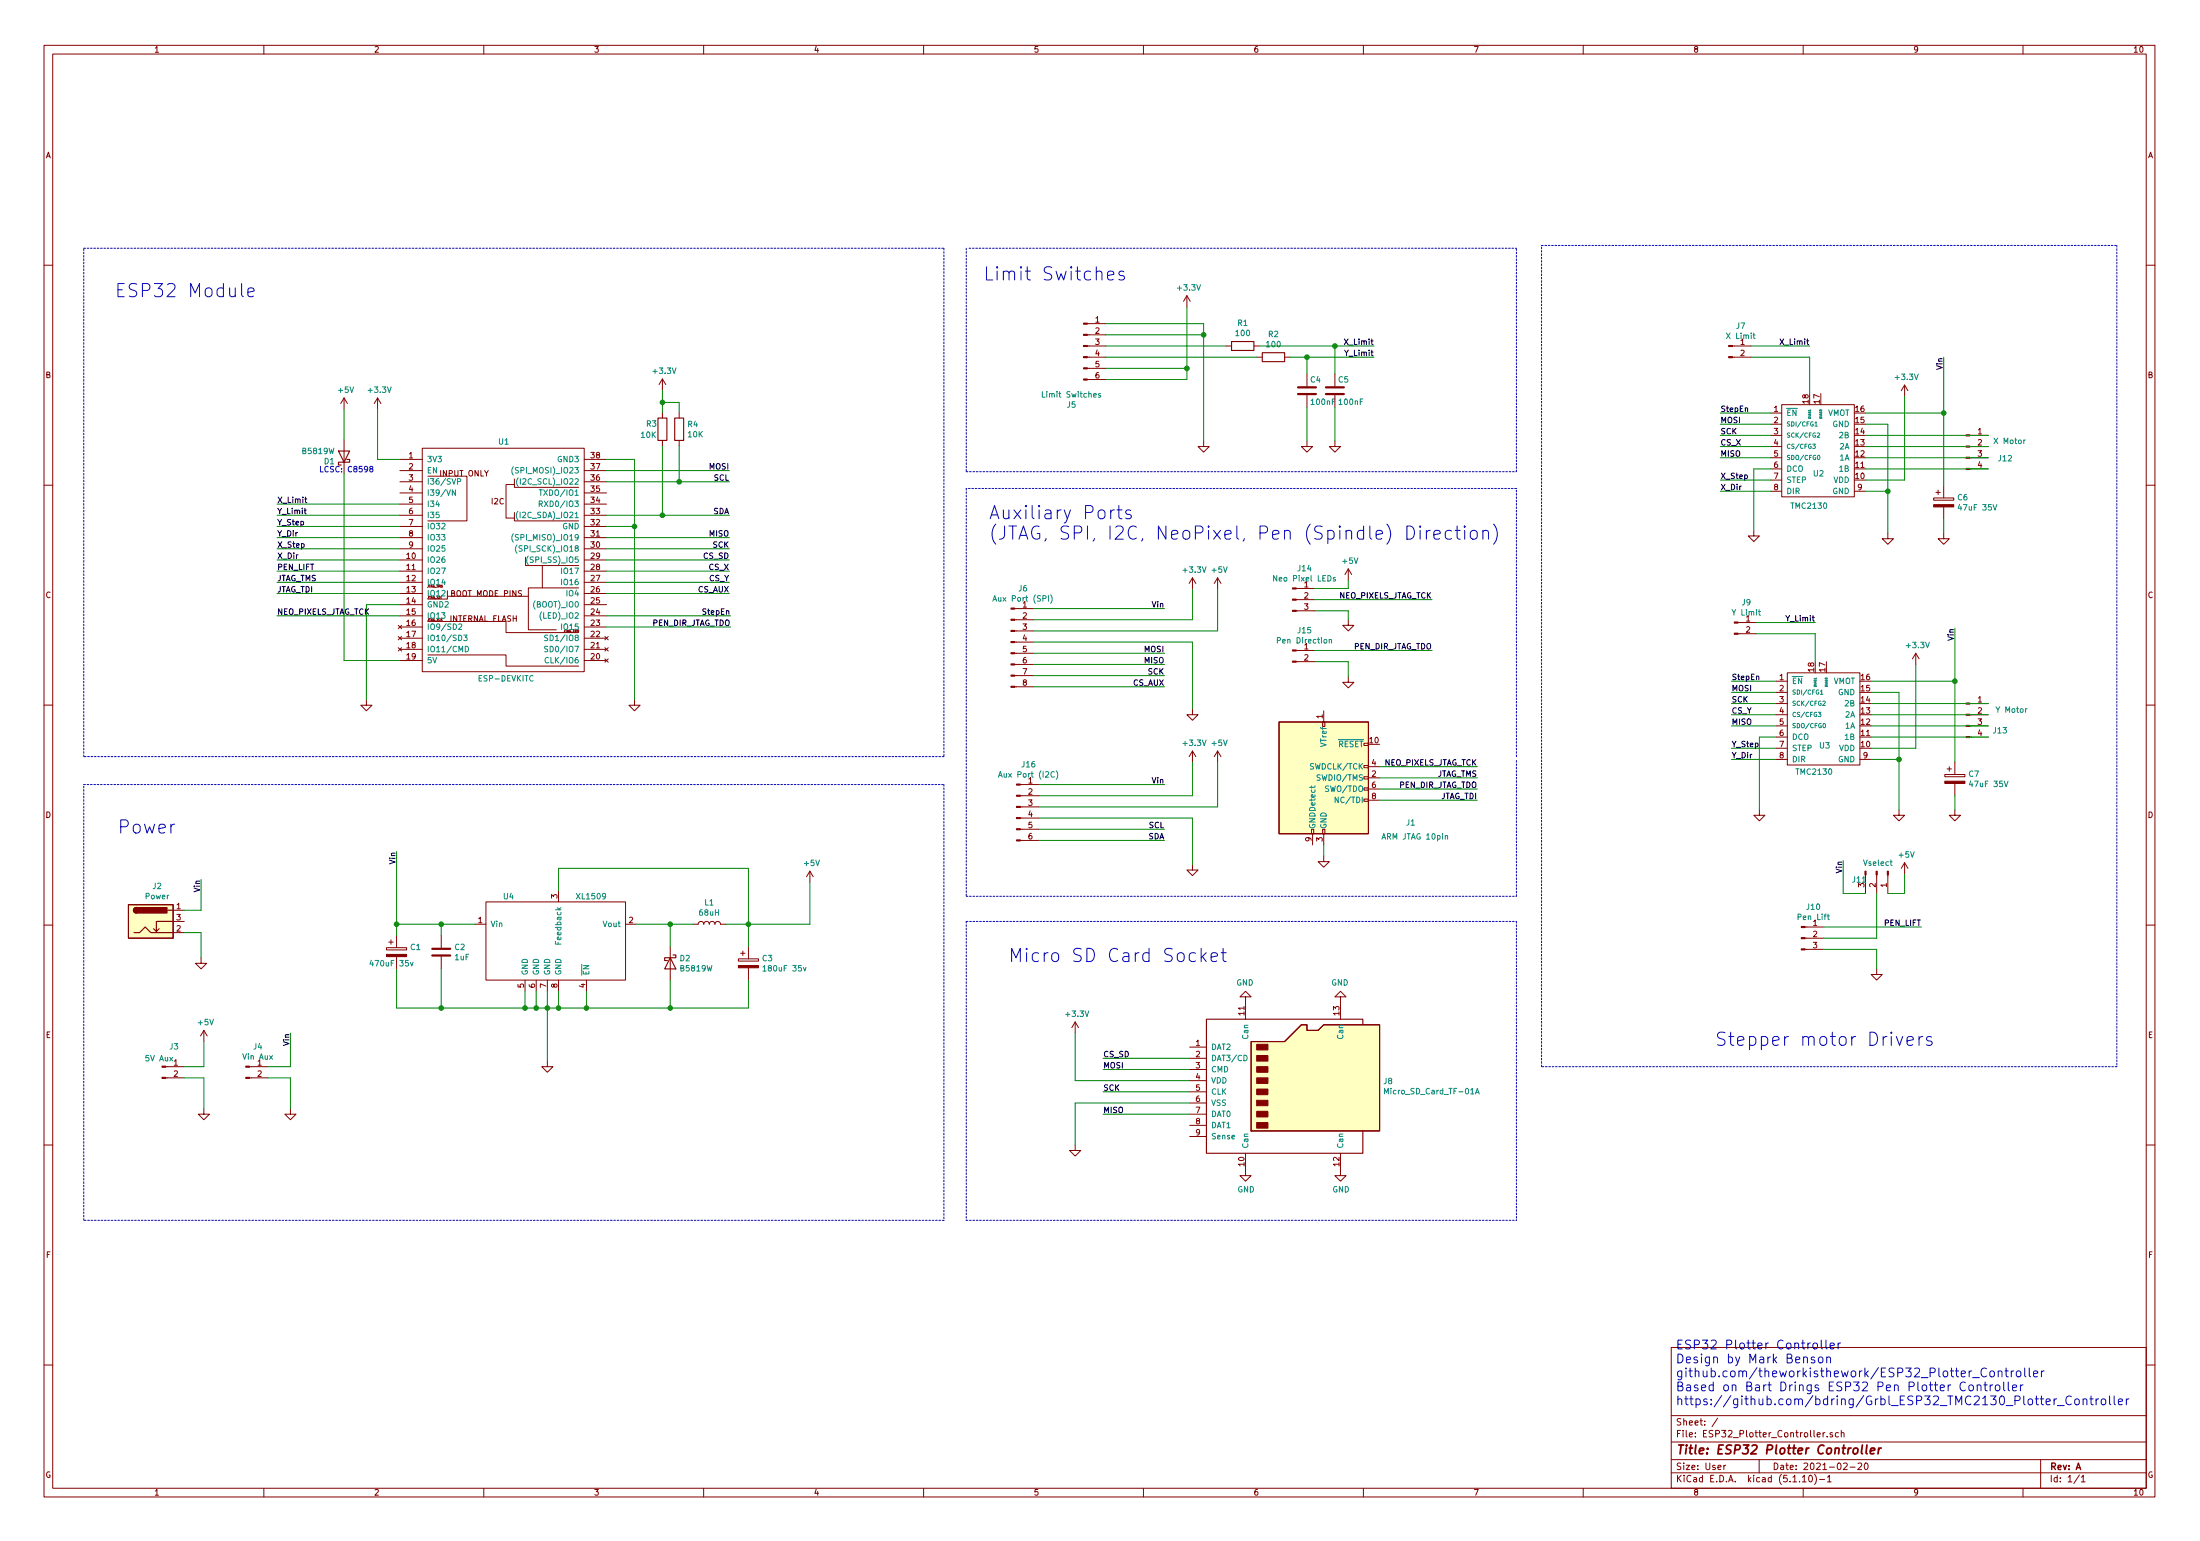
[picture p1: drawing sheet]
EESchema Schematic File Version 4
EELAYER 30 0
EELAYER END
$Descr User 19685 13780
encoding utf-8
Sheet 1 1
Title "ESP32 Plotter Controller"
Date "2021-02-20"
Rev "A"
Comp ""
Comment1 ""
Comment2 ""
Comment3 ""
Comment4 ""
$EndDescr
Wire Wire Line
	17050 4285 17050 3535
Wire Wire Line
	17150 6685 17150 5935
Wire Wire Line
	15700 4185 15850 4185
Wire Wire Line
	15750 6585 15900 6585
Wire Wire Line
	17000 6785 17000 6185
Wire Wire Line
	15500 6385 15900 6385
Wire Wire Line
	15400 3785 15850 3785
Wire Wire Line
	15500 6185 15900 6185
Wire Wire Line
	15400 3885 15850 3885
Wire Wire Line
	15900 6285 15500 6285
Wire Wire Line
	15400 4085 15850 4085
Wire Wire Line
	15500 6485 15900 6485
Wire Wire Line
	17400 3685 17400 4335
Connection ~ 17400 3685
Connection ~ 17500 6085
$Comp
L power:GND #NetPort024
U 1 1
P 17000 7235
F 0 "#NetPort024" H 17000 7235 50  0001 C CNN
F 1 "GND" H 17000 7235 50  0001 C CNN
F 2 "" H 17000 7235 50  0001 C CNN
F 3 "" H 17000 7235 50  0001 C CNN
	1    17000 7235
	1    0    0    -1  
$EndComp
$Comp
L power:GND #NetPort025
U 1 1
P 17500 7235
F 0 "#NetPort025" H 17500 7235 50  0001 C CNN
F 1 "GND" H 17500 7235 50  0001 C CNN
F 2 "" H 17500 7235 50  0001 C CNN
F 3 "" H 17500 7235 50  0001 C CNN
	1    17500 7235
	1    0    0    -1  
$EndComp
$Comp
L power:GND #NetPort026
U 1 1
P 15750 7235
F 0 "#NetPort026" H 15750 7235 50  0001 C CNN
F 1 "GND" H 15750 7235 50  0001 C CNN
F 2 "" H 15750 7235 50  0001 C CNN
F 3 "" H 15750 7235 50  0001 C CNN
	1    15750 7235
	1    0    0    -1  
$EndComp
$Comp
L power:GND #NetPort027
U 1 1
P 15700 4735
F 0 "#NetPort027" H 15700 4735 50  0001 C CNN
F 1 "GND" H 15700 4735 50  0001 C CNN
F 2 "" H 15700 4735 50  0001 C CNN
F 3 "" H 15700 4735 50  0001 C CNN
	1    15700 4735
	1    0    0    -1  
$EndComp
$Comp
L power:GND #NetPort037
U 1 1
P 16900 4760
F 0 "#NetPort037" H 16900 4760 50  0001 C CNN
F 1 "GND" H 16900 4760 50  0001 C CNN
F 2 "" H 16900 4760 50  0001 C CNN
F 3 "" H 16900 4760 50  0001 C CNN
	1    16900 4760
	1    0    0    -1  
$EndComp
$Comp
L power:GND #NetPort042
U 1 1
P 17400 4760
F 0 "#NetPort042" H 17400 4760 50  0001 C CNN
F 1 "GND" H 17400 4760 50  0001 C CNN
F 2 "" H 17400 4760 50  0001 C CNN
F 3 "" H 17400 4760 50  0001 C CNN
	1    17400 4760
	1    0    0    -1  
$EndComp
$Comp
L power:GND #NetPort053
U 1 1
P 10775 3935
F 0 "#NetPort053" H 10775 3935 50  0001 C CNN
F 1 "GND" H 10775 3935 50  0001 C CNN
F 2 "" H 10775 3935 50  0001 C CNN
F 3 "" H 10775 3935 50  0001 C CNN
	1    10775 3935
	1    0    0    -1  
$EndComp
$Comp
L power:GND #NetPort056
U 1 1
P 11700 3935
F 0 "#NetPort056" H 11700 3935 50  0001 C CNN
F 1 "GND" H 11700 3935 50  0001 C CNN
F 2 "" H 11700 3935 50  0001 C CNN
F 3 "" H 11700 3935 50  0001 C CNN
	1    11700 3935
	1    0    0    -1  
$EndComp
$Comp
L power:GND #NetPort057
U 1 1
P 11950 3935
F 0 "#NetPort057" H 11950 3935 50  0001 C CNN
F 1 "GND" H 11950 3935 50  0001 C CNN
F 2 "" H 11950 3935 50  0001 C CNN
F 3 "" H 11950 3935 50  0001 C CNN
	1    11950 3935
	1    0    0    -1  
$EndComp
$Comp
L power:GND #NetPort062
U 1 1
P 16800 8660
F 0 "#NetPort062" H 16800 8660 50  0001 C CNN
F 1 "GND" H 16800 8660 50  0001 C CNN
F 2 "" H 16800 8660 50  0001 C CNN
F 3 "" H 16800 8660 50  0001 C CNN
	1    16800 8660
	1    0    0    -1  
$EndComp
$Comp
L power:GND #NetPort071
U 1 1
P 1800 8560
F 0 "#NetPort071" H 1800 8560 50  0001 C CNN
F 1 "GND" H 1800 8560 50  0001 C CNN
F 2 "" H 1800 8560 50  0001 C CNN
F 3 "" H 1800 8560 50  0001 C CNN
	1    1800 8560
	1    0    0    -1  
$EndComp
$Comp
L power:GND #NetPort086
U 1 1
P 5680 6250
F 0 "#NetPort086" H 5680 6250 50  0001 C CNN
F 1 "GND" H 5680 6250 50  0001 C CNN
F 2 "" H 5680 6250 50  0001 C CNN
F 3 "" H 5680 6250 50  0001 C CNN
	1    5680 6250
	1    0    0    -1  
$EndComp
$Comp
L custom:TMC2130 U3
U 1 1
P 15900 6085
F 0 "U3" H 16335 5510 50  0000 C CNN
F 1 "TMC2130" H 16240 5275 50  0000 C CNN
F 2 "custom:StepstickTMCv2" H 15900 6085 50  0001 C CNN
F 3 "" H 15900 6085 50  0001 C CNN
	1    15900 6085
	1    0    0    -1  
$EndComp
$Comp
L custom:TMC2130 U2
U 1 1
P 15850 3685
F 0 "U2" H 16280 3145 50  0000 C CNN
F 1 "TMC2130" H 16195 2855 50  0000 C CNN
F 2 "custom:StepstickTMCv2" H 15850 3685 50  0001 C CNN
F 3 "" H 15850 3685 50  0001 C CNN
	1    15850 3685
	1    0    0    -1  
$EndComp
Text Notes 9025 8610 0    118  ~ 0
Micro SD Card Socket
Text Notes 8800 2510 0    118  ~ 0
Limit Switches\n
Wire Notes Line
	13800 2185 18950 2185
Wire Notes Line
	18950 2185 18950 9535
Wire Notes Line
	18950 9535 13800 9535
Wire Notes Line
	13800 9535 13800 2185
Text Notes 15350 9360 0    118  ~ 0
Stepper motor Drivers
Wire Notes Line
	750  2210 8450 2210
Wire Notes Line
	8450 2210 8450 6760
Wire Notes Line
	8450 6760 750  6760
Wire Notes Line
	750  6760 750  2210
Text Notes 1025 2660 0    118  ~ 0
ESP32 Module
Wire Notes Line
	750  7010 8450 7010
Wire Notes Line
	8450 7010 8450 10910
Wire Notes Line
	8450 10910 750  10910
Wire Notes Line
	750  10910 750  7010
Text Notes 1050 7460 0    118  ~ 0
Power
$Comp
L custom:XL1509 U4
U 1 1
P 5000 8060
F 0 "U4" H 4500 8110 50  0000 L CNN
F 1 "XL1509" H 5150 8110 50  0000 L CNN
F 2 "Package_SO:SO-8_3.9x4.9mm_P1.27mm" H 5000 8060 50  0001 C CNN
F 3 "" H 5000 8060 50  0001 C CNN
	1    5000 8060
	1    0    0    -1  
$EndComp
$Comp
L Device:CP C1
U 1 1
P 3550 8510
F 0 "C1" H 3668 8556 50  0000 L CNN
F 1 "470uF 35v" H 3300 8410 50  0000 L CNN
F 2 "Capacitor_SMD:CP_Elec_10x10" H 3588 8360 50  0001 C CNN
F 3 "~" H 3550 8510 50  0001 C CNN
	1    3550 8510
	1    0    0    -1  
$EndComp
$Comp
L Device:CP C3
U 1 1
P 6700 8610
F 0 "C3" H 6818 8656 50  0000 L CNN
F 1 "180uF 35v" H 6818 8565 50  0000 L CNN
F 2 "Capacitor_SMD:CP_Elec_6.3x7.7" H 6738 8460 50  0001 C CNN
F 3 "~" H 6700 8610 50  0001 C CNN
	1    6700 8610
	1    0    0    -1  
$EndComp
$Comp
L Device:C C2
U 1 1
P 3950 8510
F 0 "C2" H 4065 8556 50  0000 L CNN
F 1 "1uF" H 4065 8465 50  0000 L CNN
F 2 "Capacitor_SMD:C_0805_2012Metric" H 3988 8360 50  0001 C CNN
F 3 "~" H 3950 8510 50  0001 C CNN
	1    3950 8510
	1    0    0    -1  
$EndComp
$Comp
L Device:L L1
U 1 1
P 6350 8260
F 0 "L1" V 6540 8260 50  0000 C CNN
F 1 "68uH" V 6449 8260 50  0000 C CNN
F 2 "Inductor_SMD:L_12x12mm_H6mm" H 6350 8260 50  0001 C CNN
F 3 "~" H 6350 8260 50  0001 C CNN
	1    6350 8260
	0    -1   -1   0   
$EndComp
Wire Wire Line
	5700 8260 6000 8260
Wire Wire Line
	6500 8260 6700 8260
Wire Wire Line
	6700 8260 6700 8460
Wire Wire Line
	4250 8260 3950 8260
Wire Wire Line
	3550 8260 3550 8360
Wire Wire Line
	3950 8360 3950 8260
Connection ~ 3950 8260
Wire Wire Line
	3950 8260 3550 8260
Wire Wire Line
	3550 8660 3550 9010
Wire Wire Line
	3550 9010 3950 9010
Wire Wire Line
	5000 9010 5000 8860
Wire Wire Line
	4900 8860 4900 9010
Connection ~ 4900 9010
Wire Wire Line
	4900 9010 5000 9010
Wire Wire Line
	4800 8860 4800 9010
Connection ~ 4800 9010
Wire Wire Line
	4800 9010 4900 9010
Wire Wire Line
	4700 8860 4700 9010
Connection ~ 4700 9010
Wire Wire Line
	4700 9010 4800 9010
Wire Wire Line
	3950 8660 3950 9010
Connection ~ 3950 9010
Wire Wire Line
	3950 9010 4700 9010
Wire Wire Line
	5000 9010 5250 9010
Wire Wire Line
	6700 9010 6700 8760
Connection ~ 5000 9010
Wire Wire Line
	6000 8760 6000 9010
Connection ~ 6000 9010
Wire Wire Line
	6000 9010 6700 9010
Wire Wire Line
	6000 8460 6000 8260
Connection ~ 6000 8260
Wire Wire Line
	6000 8260 6200 8260
Wire Wire Line
	6700 8260 6700 7760
Wire Wire Line
	6700 7760 5000 7760
Wire Wire Line
	5000 7760 5000 7960
Connection ~ 6700 8260
Wire Wire Line
	5250 8860 5250 9010
Connection ~ 5250 9010
Wire Wire Line
	5250 9010 6000 9010
Connection ~ 3550 8260
$Comp
L power:GND #NetPort02
U 1 1
P 4900 9485
F 0 "#NetPort02" H 4900 9485 50  0001 C CNN
F 1 "GND" H 4900 9485 50  0001 C CNN
F 2 "" H 4900 9485 50  0001 C CNN
F 3 "" H 4900 9485 50  0001 C CNN
	1    4900 9485
	1    0    0    -1  
$EndComp
Wire Wire Line
	6700 8260 7250 8260
Wire Wire Line
	4900 9485 4900 9010
Wire Wire Line
	5680 4700 5680 6250
Wire Wire Line
	15750 6585 15750 7235
Wire Wire Line
	16800 8485 16800 8660
Wire Wire Line
	17400 3185 17400 3685
Wire Wire Line
	17500 5610 17500 6085
$Comp
L power:+3.3V #PWR05
U 1 1
P 10625 2735
F 0 "#PWR05" H 10625 2585 50  0001 C CNN
F 1 "+3.3V" H 10640 2908 50  0000 C CNN
F 2 "" H 10625 2735 50  0001 C CNN
F 3 "" H 10625 2735 50  0001 C CNN
	1    10625 2735
	1    0    0    -1  
$EndComp
$Comp
L power:+3.3V #PWR03
U 1 1
P 3380 3650
F 0 "#PWR03" H 3380 3500 50  0001 C CNN
F 1 "+3.3V" H 3395 3823 50  0000 C CNN
F 2 "" H 3380 3650 50  0001 C CNN
F 3 "" H 3380 3650 50  0001 C CNN
	1    3380 3650
	1    0    0    -1  
$EndComp
$Comp
L power:+5V #PWR02
U 1 1
P 3080 3650
F 0 "#PWR02" H 3080 3500 50  0001 C CNN
F 1 "+5V" H 3095 3823 50  0000 C CNN
F 2 "" H 3080 3650 50  0001 C CNN
F 3 "" H 3080 3650 50  0001 C CNN
	1    3080 3650
	1    0    0    -1  
$EndComp
Wire Wire Line
	3380 3650 3380 4100
$Comp
L power:+5V #PWR010
U 1 1
P 17050 7810
F 0 "#PWR010" H 17050 7660 50  0001 C CNN
F 1 "+5V" H 17065 7983 50  0000 C CNN
F 2 "" H 17050 7810 50  0001 C CNN
F 3 "" H 17050 7810 50  0001 C CNN
	1    17050 7810
	1    0    0    -1  
$EndComp
$Comp
L Connector:Conn_01x03_Male J11
U 1 1
P 16800 7785
F 0 "J11" V 16875 7560 50  0000 L CNN
F 1 "Vselect" V 16725 7660 50  0000 L CNN
F 2 "Connector_PinHeader_2.54mm:PinHeader_1x03_P2.54mm_Vertical" H 16800 7785 50  0001 C CNN
F 3 "~" H 16800 7785 50  0001 C CNN
	1    16800 7785
	0    1    1    0   
$EndComp
Wire Wire Line
	16800 7985 16800 8385
Wire Wire Line
	17050 7810 17050 7985
Wire Wire Line
	17050 7985 16900 7985
Wire Wire Line
	16700 7985 16500 7985
Text Label 3550 7610 3    50   ~ 0
Vin
Wire Wire Line
	3550 7610 3550 8260
Text Label 1800 7860 3    50   ~ 0
Vin
$Comp
L power:+5V #PWR04
U 1 1
P 7250 7885
F 0 "#PWR04" H 7250 7735 50  0001 C CNN
F 1 "+5V" H 7265 8058 50  0000 C CNN
F 2 "" H 7250 7885 50  0001 C CNN
F 3 "" H 7250 7885 50  0001 C CNN
	1    7250 7885
	1    0    0    -1  
$EndComp
Wire Wire Line
	7250 7885 7250 8260
Text Label 17400 3185 3    50   ~ 0
Vin
Text Label 17500 5610 3    50   ~ 0
Vin
$Comp
L power:+3.3V #PWR09
U 1 1
P 17050 3535
F 0 "#PWR09" H 17050 3385 50  0001 C CNN
F 1 "+3.3V" H 17065 3708 50  0000 C CNN
F 2 "" H 17050 3535 50  0001 C CNN
F 3 "" H 17050 3535 50  0001 C CNN
	1    17050 3535
	1    0    0    -1  
$EndComp
$Comp
L power:+3.3V #PWR011
U 1 1
P 17150 5935
F 0 "#PWR011" H 17150 5785 50  0001 C CNN
F 1 "+3.3V" H 17165 6108 50  0000 C CNN
F 2 "" H 17150 5935 50  0001 C CNN
F 3 "" H 17150 5935 50  0001 C CNN
	1    17150 5935
	1    0    0    -1  
$EndComp
$Comp
L Device:D_Schottky D1
U 1 1
P 3080 4075
F 0 "D1" V 3034 4155 50  0000 L CNN
F 1 "B5819W" V 3125 4155 50  0000 L CNN
F 2 "Diode_SMD:D_SOD-123" H 3080 4075 50  0001 C CNN
F 3 "https://datasheet.lcsc.com/szlcsc/Changjiang-Electronics-Tech-CJ-B5819W_C8598.pdf" H 3080 4075 50  0001 C CNN
	1    3080 4075
	0    -1   -1   0   
$EndComp
Text Notes 2855 4225 0    50   ~ 0
LCSC: C8598
$Comp
L Device:D_Schottky D2
U 1 1
P 6000 8610
F 0 "D2" V 5954 8690 50  0000 L CNN
F 1 "B5819W" V 6045 8690 50  0000 L CNN
F 2 "Diode_SMD:D_SOD-123" H 6000 8610 50  0001 C CNN
F 3 "https://datasheet.lcsc.com/szlcsc/Changjiang-Electronics-Tech-CJ-B5819W_C8598.pdf" H 6000 8610 50  0001 C CNN
	1    6000 8610
	0    1    1    0   
$EndComp
$Comp
L Device:C C4
U 1 1
P 11700 3485
F 0 "C4" H 11725 3585 50  0000 L CNN
F 1 "100nF" H 11725 3385 50  0000 L CNN
F 2 "Capacitor_SMD:C_0603_1608Metric" H 11738 3335 50  0001 C CNN
F 3 "~" H 11700 3485 50  0001 C CNN
	1    11700 3485
	1    0    0    -1  
$EndComp
$Comp
L Device:C C5
U 1 1
P 11950 3485
F 0 "C5" H 11975 3585 50  0000 L CNN
F 1 "100nF" H 11975 3385 50  0000 L CNN
F 2 "Capacitor_SMD:C_0603_1608Metric" H 11988 3335 50  0001 C CNN
F 3 "~" H 11950 3485 50  0001 C CNN
	1    11950 3485
	1    0    0    -1  
$EndComp
Text Label 15500 6085 0    50   ~ 0
StepEn
Text Label 15400 3685 0    50   ~ 0
StepEn
Text Label 2480 4900 0    50   ~ 0
X_Step
Text Label 2480 5000 0    50   ~ 0
X_Dir
Text Label 2480 5100 0    50   ~ 0
PEN_LIFT
Text Label 6530 5200 2    50   ~ 0
CS_Y
Text Label 6530 5100 2    50   ~ 0
CS_X
Text Label 6530 4200 2    50   ~ 0
MOSI
Text Label 12300 3185 2    50   ~ 0
Y_Limit
$Comp
L Device:CP C6
U 1 1
P 17400 4485
F 0 "C6" H 17518 4531 50  0000 L CNN
F 1 "47uF 35V" H 17518 4440 50  0000 L CNN
F 2 "Capacitor_SMD:CP_Elec_6.3x5.7" H 17438 4335 50  0001 C CNN
F 3 "~" H 17400 4485 50  0001 C CNN
	1    17400 4485
	1    0    0    -1  
$EndComp
Wire Wire Line
	17400 4635 17400 4760
Wire Wire Line
	16900 3785 16900 4385
Wire Wire Line
	15700 4735 15700 4185
Text Label 15400 4385 0    50   ~ 0
X_Dir
Text Label 15400 4285 0    50   ~ 0
X_Step
Wire Wire Line
	15400 4285 15850 4285
Wire Wire Line
	15400 4385 15850 4385
Text Label 15400 3785 0    50   ~ 0
MOSI
Text Label 15400 3885 0    50   ~ 0
SCK
Text Label 15400 3985 0    50   ~ 0
CS_X
Text Label 15400 4085 0    50   ~ 0
MISO
Text Label 16200 3085 2    50   ~ 0
X_Limit
Wire Wire Line
	15500 6685 15900 6685
Text Label 15500 6785 0    50   ~ 0
Y_Dir
Text Label 15500 6685 0    50   ~ 0
Y_Step
Text Label 15500 6485 0    50   ~ 0
MISO
Text Label 15500 6385 0    50   ~ 0
CS_Y
Text Label 15500 6285 0    50   ~ 0
SCK
Text Label 15500 6185 0    50   ~ 0
MOSI
Wire Wire Line
	15500 6085 15900 6085
$Comp
L Device:CP C7
U 1 1
P 17500 6960
F 0 "C7" H 17618 7006 50  0000 L CNN
F 1 "47uF 35V" H 17618 6915 50  0000 L CNN
F 2 "Capacitor_SMD:CP_Elec_6.3x5.7" H 17538 6810 50  0001 C CNN
F 3 "~" H 17500 6960 50  0001 C CNN
	1    17500 6960
	1    0    0    -1  
$EndComp
Wire Wire Line
	17500 6085 17500 6810
Wire Wire Line
	17500 7235 17500 7110
Wire Wire Line
	17000 7235 17000 6785
Connection ~ 17000 6785
Text Label 16250 5560 2    50   ~ 0
Y_Limit
Text Label 17200 8285 2    50   ~ 0
PEN_LIFT
$Comp
L Connector:Barrel_Jack_Switch J2
U 1 1
P 1350 8235
F 0 "J2" H 1407 8552 50  0000 C CNN
F 1 "Power" H 1407 8461 50  0000 C CNN
F 2 "Connector_BarrelJack:BarrelJack_Horizontal" H 1400 8195 50  0001 C CNN
F 3 "~" H 1400 8195 50  0001 C CNN
	1    1350 8235
	1    0    0    -1  
$EndComp
Wire Wire Line
	1650 8335 1800 8335
Wire Wire Line
	1800 8335 1800 8560
Wire Wire Line
	1650 8135 1800 8135
Wire Wire Line
	1800 8135 1800 7860
$Comp
L Connector:Conn_01x06_Male J5
U 1 1
P 9700 3085
F 0 "J5" H 9592 2560 50  0000 C CNN
F 1 "Limit Switches" H 9592 2651 50  0000 C CNN
F 2 "Connector_PinHeader_2.54mm:PinHeader_2x03_P2.54mm_Horizontal" H 9700 3085 50  0001 C CNN
F 3 "~" H 9700 3085 50  0001 C CNN
	1    9700 3085
	1    0    0    -1  
$EndComp
Wire Wire Line
	9900 2885 10775 2885
Wire Wire Line
	10775 2885 10775 2985
Wire Wire Line
	9900 3385 10625 3385
Wire Wire Line
	9900 3285 10625 3285
Wire Wire Line
	10625 3285 10625 3385
Wire Wire Line
	9900 3085 10975 3085
Wire Wire Line
	9900 3185 11250 3185
$Comp
L Device:R R2
U 1 1
P 11400 3185
F 0 "R2" V 11193 3185 50  0000 C CNN
F 1 "100" V 11284 3185 50  0000 C CNN
F 2 "Resistor_SMD:R_0603_1608Metric" V 11330 3185 50  0001 C CNN
F 3 "~" H 11400 3185 50  0001 C CNN
	1    11400 3185
	0    1    1    0   
$EndComp
$Comp
L Device:R R1
U 1 1
P 11125 3085
F 0 "R1" V 10918 3085 50  0000 C CNN
F 1 "100" V 11009 3085 50  0000 C CNN
F 2 "Resistor_SMD:R_0603_1608Metric" V 11055 3085 50  0001 C CNN
F 3 "~" H 11125 3085 50  0001 C CNN
	1    11125 3085
	0    1    1    0   
$EndComp
Wire Wire Line
	11550 3185 11700 3185
Wire Wire Line
	11275 3085 11950 3085
Wire Wire Line
	10775 2985 10775 3935
Connection ~ 10775 2985
Wire Wire Line
	11950 3635 11950 3935
Wire Wire Line
	11700 3935 11700 3635
Wire Wire Line
	11700 3335 11700 3185
Connection ~ 11700 3185
Wire Wire Line
	11950 3335 11950 3085
Connection ~ 11950 3085
Text Label 12300 3085 2    50   ~ 0
X_Limit
Wire Wire Line
	11950 3085 12300 3085
Wire Wire Line
	11700 3185 12300 3185
$Comp
L Connector:Conn_01x02_Male J9
U 1 1
P 15525 5560
F 0 "J9" H 15633 5741 50  0000 C CNN
F 1 "Y Limit" H 15633 5650 50  0000 C CNN
F 2 "Connector_PinHeader_2.54mm:PinHeader_1x02_P2.54mm_Vertical" H 15525 5560 50  0001 C CNN
F 3 "~" H 15525 5560 50  0001 C CNN
	1    15525 5560
	1    0    0    -1  
$EndComp
$Comp
L Connector:Conn_01x02_Male J7
U 1 1
P 15475 3085
F 0 "J7" H 15583 3266 50  0000 C CNN
F 1 "X Limit" H 15583 3175 50  0000 C CNN
F 2 "Connector_PinHeader_2.54mm:PinHeader_1x02_P2.54mm_Vertical" H 15475 3085 50  0001 C CNN
F 3 "~" H 15475 3085 50  0001 C CNN
	1    15475 3085
	1    0    0    -1  
$EndComp
Wire Wire Line
	15675 3085 16200 3085
Wire Wire Line
	15675 3185 16200 3185
Wire Wire Line
	15725 5560 16250 5560
Wire Wire Line
	15725 5660 16250 5660
$Comp
L Connector:Conn_01x03_Male J10
U 1 1
P 16125 8385
F 0 "J10" H 16233 8666 50  0000 C CNN
F 1 "Pen Lift" H 16233 8575 50  0000 C CNN
F 2 "Connector_PinHeader_2.54mm:PinHeader_1x03_P2.54mm_Horizontal" H 16125 8385 50  0001 C CNN
F 3 "~" H 16125 8385 50  0001 C CNN
	1    16125 8385
	1    0    0    -1  
$EndComp
Wire Wire Line
	16325 8285 17200 8285
Wire Wire Line
	16325 8385 16800 8385
Wire Wire Line
	16325 8485 16800 8485
$Comp
L Connector:Conn_01x04_Male J12
U 1 1
P 17600 3985
F 0 "J12" H 18020 3880 50  0000 R CNN
F 1 "X Motor" H 18140 4035 50  0000 R CNN
F 2 "Connector_PinHeader_2.54mm:PinHeader_1x04_P2.54mm_Horizontal" H 17600 3985 50  0001 C CNN
F 3 "~" H 17600 3985 50  0001 C CNN
	1    17600 3985
	1    0    0    -1  
$EndComp
$Comp
L Connector:Conn_01x04_Male J13
U 1 1
P 17600 6385
F 0 "J13" H 17975 6245 50  0000 R CNN
F 1 "Y Motor" H 18155 6430 50  0000 R CNN
F 2 "Connector_PinHeader_2.54mm:PinHeader_1x04_P2.54mm_Horizontal" H 17600 6385 50  0001 C CNN
F 3 "~" H 17600 6385 50  0001 C CNN
	1    17600 6385
	1    0    0    -1  
$EndComp
Text Notes 15000 12575 0    79   ~ 0
ESP32 Plotter Controller\nDesign by Mark Benson\ngithub.com/theworkisthework/ESP32_Plotter_Controller\nBased on Bart Drings ESP32 Pen Plotter Controller\nhttps://github.com/bdring/Grbl_ESP32_TMC2130_Plotter_Controller
Text Label 6530 5300 2    50   ~ 0
CS_AUX
Wire Wire Line
	10625 3285 10625 2735
Connection ~ 10625 3285
Wire Notes Line
	8675 2210 13575 2210
Wire Notes Line
	8650 2210 8650 4210
Wire Notes Line
	8650 4210 13575 4210
Wire Notes Line
	13575 4210 13575 2210
$Comp
L Connector:Conn_01x08_Male J6
U 1 1
P 9050 5735
F 0 "J6" H 9158 6216 50  0000 C CNN
F 1 "Aux Port (SPI)" H 9158 6125 50  0000 C CNN
F 2 "Connector_PinHeader_2.54mm:PinHeader_1x08_P2.54mm_Horizontal" H 9050 5735 50  0001 C CNN
F 3 "~" H 9050 5735 50  0001 C CNN
	1    9050 5735
	1    0    0    -1  
$EndComp
Wire Wire Line
	9250 5435 10425 5435
Wire Wire Line
	9250 5835 10425 5835
Wire Wire Line
	9250 5935 10425 5935
Wire Wire Line
	9250 6035 10425 6035
Wire Wire Line
	9250 6135 10425 6135
Text Label 10425 5435 2    50   ~ 0
Vin
$Comp
L power:+3.3V #PWR06
U 1 1
P 10675 5260
F 0 "#PWR06" H 10675 5110 50  0001 C CNN
F 1 "+3.3V" H 10690 5433 50  0000 C CNN
F 2 "" H 10675 5260 50  0001 C CNN
F 3 "" H 10675 5260 50  0001 C CNN
	1    10675 5260
	1    0    0    -1  
$EndComp
$Comp
L power:+5V #PWR07
U 1 1
P 10900 5260
F 0 "#PWR07" H 10900 5110 50  0001 C CNN
F 1 "+5V" H 10915 5433 50  0000 C CNN
F 2 "" H 10900 5260 50  0001 C CNN
F 3 "" H 10900 5260 50  0001 C CNN
	1    10900 5260
	1    0    0    -1  
$EndComp
Wire Wire Line
	10675 5535 10675 5260
Wire Wire Line
	9250 5535 10675 5535
Wire Wire Line
	10900 5635 10900 5260
Wire Wire Line
	9250 5635 10900 5635
$Comp
L power:GND #NetPort03
U 1 1
P 10675 6335
F 0 "#NetPort03" H 10675 6335 50  0001 C CNN
F 1 "GND" H 10675 6335 50  0001 C CNN
F 2 "" H 10675 6335 50  0001 C CNN
F 3 "" H 10675 6335 50  0001 C CNN
	1    10675 6335
	1    0    0    -1  
$EndComp
Wire Wire Line
	10675 5735 10675 6335
Wire Wire Line
	9250 5735 10675 5735
Text Label 10425 5835 2    50   ~ 0
MOSI
Text Label 10425 5935 2    50   ~ 0
MISO
Text Label 10425 6035 2    50   ~ 0
SCK
Text Label 10425 6135 2    50   ~ 0
CS_AUX
Wire Notes Line
	13575 6760 13575 4360
Wire Notes Line
	13575 4360 8650 4360
Text Notes 8850 4830 0    118  ~ 0
Auxiliary Ports \n(JTAG, SPI, I2C, NeoPixel, Pen (Spindle) Direction)
$Comp
L Connector:Conn_01x03_Male J14
U 1 1
P 11570 5355
F 0 "J14" H 11678 5636 50  0000 C CNN
F 1 "Neo Pixel LEDs" H 11678 5545 50  0000 C CNN
F 2 "Connector_PinHeader_2.54mm:PinHeader_1x03_P2.54mm_Horizontal" H 11570 5355 50  0001 C CNN
F 3 "~" H 11570 5355 50  0001 C CNN
	1    11570 5355
	1    0    0    -1  
$EndComp
$Comp
L power:+5V #PWR012
U 1 1
P 12070 5180
F 0 "#PWR012" H 12070 5030 50  0001 C CNN
F 1 "+5V" H 12085 5353 50  0000 C CNN
F 2 "" H 12070 5180 50  0001 C CNN
F 3 "" H 12070 5180 50  0001 C CNN
	1    12070 5180
	1    0    0    -1  
$EndComp
$Comp
L power:GND #NetPort04
U 1 1
P 12070 5535
F 0 "#NetPort04" H 12070 5535 50  0001 C CNN
F 1 "GND" H 12070 5535 50  0001 C CNN
F 2 "" H 12070 5535 50  0001 C CNN
F 3 "" H 12070 5535 50  0001 C CNN
	1    12070 5535
	1    0    0    -1  
$EndComp
Text Label 2480 5500 0    50   ~ 0
NEO_PIXELS_JTAG_TCK
Text Label 6540 5600 2    50   ~ 0
PEN_DIR_JTAG_TDO
Wire Notes Line
	13575 8235 13575 10910
Wire Notes Line
	8650 8010 13575 8010
Wire Notes Line
	13575 8010 13575 6785
Wire Notes Line
	8650 4360 8650 8010
Wire Notes Line
	8650 8235 8650 10910
Wire Notes Line
	8650 10910 13575 10910
Wire Notes Line
	8650 8235 13575 8235
$Comp
L Connector:Conn_01x02_Male J15
U 1 1
P 11570 5810
F 0 "J15" H 11678 5991 50  0000 C CNN
F 1 "Pen Direction" H 11678 5900 50  0000 C CNN
F 2 "Connector_PinHeader_2.54mm:PinHeader_1x02_P2.54mm_Horizontal" H 11570 5810 50  0001 C CNN
F 3 "~" H 11570 5810 50  0001 C CNN
	1    11570 5810
	1    0    0    -1  
$EndComp
$Comp
L power:GND #NetPort05
U 1 1
P 11850 7650
F 0 "#NetPort05" H 11850 7650 50  0001 C CNN
F 1 "GND" H 11850 7650 50  0001 C CNN
F 2 "" H 11850 7650 50  0001 C CNN
F 3 "" H 11850 7650 50  0001 C CNN
	1    11850 7650
	1    0    0    -1  
$EndComp
Wire Wire Line
	11770 5910 12070 5910
Wire Wire Line
	11770 5810 12820 5810
Text Label 2480 4500 0    50   ~ 0
X_Limit
Text Label 2480 4600 0    50   ~ 0
Y_Limit
$Comp
L Connector:Conn_01x06_Male J16
U 1 1
P 9100 7210
F 0 "J16" H 9208 7591 50  0000 C CNN
F 1 "Aux Port (I2C)" H 9208 7500 50  0000 C CNN
F 2 "Connector_PinHeader_2.54mm:PinHeader_1x06_P2.54mm_Horizontal" H 9100 7210 50  0001 C CNN
F 3 "~" H 9100 7210 50  0001 C CNN
	1    9100 7210
	1    0    0    -1  
$EndComp
Wire Wire Line
	9300 7010 10425 7010
Wire Wire Line
	9300 7410 10425 7410
Wire Wire Line
	9300 7510 10425 7510
Text Label 10425 7010 2    50   ~ 0
Vin
$Comp
L power:+3.3V #PWR013
U 1 1
P 10675 6810
F 0 "#PWR013" H 10675 6660 50  0001 C CNN
F 1 "+3.3V" H 10690 6983 50  0000 C CNN
F 2 "" H 10675 6810 50  0001 C CNN
F 3 "" H 10675 6810 50  0001 C CNN
	1    10675 6810
	1    0    0    -1  
$EndComp
$Comp
L power:+5V #PWR014
U 1 1
P 10900 6810
F 0 "#PWR014" H 10900 6660 50  0001 C CNN
F 1 "+5V" H 10915 6983 50  0000 C CNN
F 2 "" H 10900 6810 50  0001 C CNN
F 3 "" H 10900 6810 50  0001 C CNN
	1    10900 6810
	1    0    0    -1  
$EndComp
Wire Wire Line
	10675 7110 10675 6810
Wire Wire Line
	9300 7110 10675 7110
Wire Wire Line
	10900 7210 10900 6810
Wire Wire Line
	9300 7210 10900 7210
Wire Wire Line
	9300 7310 10675 7310
Text Label 10425 7410 2    50   ~ 0
SCL
Text Label 10425 7510 2    50   ~ 0
SDA
$Comp
L power:GND #NetPort06
U 1 1
P 3280 6250
F 0 "#NetPort06" H 3280 6250 50  0001 C CNN
F 1 "GND" H 3280 6250 50  0001 C CNN
F 2 "" H 3280 6250 50  0001 C CNN
F 3 "" H 3280 6250 50  0001 C CNN
	1    3280 6250
	1    0    0    -1  
$EndComp
Wire Wire Line
	3280 6250 3280 5400
$Comp
L power:+3.3V #PWR015
U 1 1
P 5930 3480
F 0 "#PWR015" H 5930 3330 50  0001 C CNN
F 1 "+3.3V" H 5945 3653 50  0000 C CNN
F 2 "" H 5930 3480 50  0001 C CNN
F 3 "" H 5930 3480 50  0001 C CNN
	1    5930 3480
	1    0    0    -1  
$EndComp
Wire Wire Line
	11770 5455 12070 5455
Wire Wire Line
	9900 2985 10775 2985
Wire Wire Line
	3080 3650 3080 3925
Wire Wire Line
	3080 4225 3080 5900
$Comp
L custom:ESP-DEVKITC U1
U 1 1
P 4530 4750
F 0 "U1" H 4510 5560 50  0000 C CNN
F 1 "ESP-DEVKITC" H 4530 3440 50  0000 C CNN
F 2 "custom:DEVKITC" H 4530 4750 50  0001 C CNN
F 3 "" H 4530 4750 50  0001 C CNN
	1    4530 4750
	1    0    0    -1  
$EndComp
Wire Wire Line
	3080 5900 3580 5900
Wire Wire Line
	2480 5500 3580 5500
Wire Wire Line
	3280 5400 3580 5400
Wire Wire Line
	2480 5300 3580 5300
Wire Wire Line
	2480 5200 3580 5200
Wire Wire Line
	2480 5100 3580 5100
Wire Wire Line
	2480 5000 3580 5000
Wire Wire Line
	2480 4900 3580 4900
Wire Wire Line
	2480 4800 3580 4800
Wire Wire Line
	2480 4700 3580 4700
Wire Wire Line
	2480 4600 3580 4600
Wire Wire Line
	2480 4500 3580 4500
Wire Wire Line
	3380 4100 3580 4100
Wire Wire Line
	10650 9960 9875 9960
Wire Wire Line
	10650 9760 9875 9760
Wire Wire Line
	10650 9560 9875 9560
Wire Wire Line
	10650 9460 9875 9460
Text Label 9875 9960 0    50   ~ 0
MISO
Text Label 9875 9560 0    50   ~ 0
MOSI
Text Label 9875 9760 0    50   ~ 0
SCK
Text Label 9875 9460 0    50   ~ 0
CS_SD
$Comp
L power:+3.3V #PWR08
U 1 1
P 9625 9235
F 0 "#PWR08" H 9625 9085 50  0001 C CNN
F 1 "+3.3V" H 9640 9408 50  0000 C CNN
F 2 "" H 9625 9235 50  0001 C CNN
F 3 "" H 9625 9235 50  0001 C CNN
	1    9625 9235
	1    0    0    -1  
$EndComp
Wire Wire Line
	9625 9660 9625 9235
Wire Wire Line
	9625 9660 10650 9660
$Comp
L power:GND #NetPort08
U 1 1
P 9625 10235
F 0 "#NetPort08" H 9625 10235 50  0001 C CNN
F 1 "GND" H 9625 10235 50  0001 C CNN
F 2 "" H 9625 10235 50  0001 C CNN
F 3 "" H 9625 10235 50  0001 C CNN
	1    9625 10235
	1    0    0    -1  
$EndComp
Wire Wire Line
	9625 9860 9625 10235
Wire Wire Line
	9625 9860 10650 9860
Wire Wire Line
	16750 6085 17500 6085
Wire Wire Line
	16750 6185 17000 6185
Wire Wire Line
	16750 6285 17800 6285
Wire Wire Line
	16750 6385 17800 6385
Wire Wire Line
	16750 6485 17800 6485
Wire Wire Line
	16750 6585 17800 6585
Wire Wire Line
	16750 6685 17150 6685
Wire Wire Line
	16750 6785 17000 6785
Wire Wire Line
	16700 3685 17400 3685
Wire Wire Line
	16700 3785 16900 3785
Wire Wire Line
	16700 3885 17800 3885
Wire Wire Line
	16700 3985 17800 3985
Wire Wire Line
	16700 4085 17800 4085
Wire Wire Line
	16700 4185 17800 4185
Wire Wire Line
	16700 4285 17050 4285
Wire Wire Line
	16700 4385 16900 4385
Connection ~ 16900 4385
Wire Wire Line
	16900 4385 16900 4760
Wire Wire Line
	11770 5355 12820 5355
Wire Wire Line
	11770 5255 12070 5255
$Comp
L Device:R R3
U 1 1
P 5930 3830
F 0 "R3" H 5780 3880 50  0000 L CNN
F 1 "10K" H 5730 3780 50  0000 L CNN
F 2 "Resistor_SMD:R_0603_1608Metric" V 5860 3830 50  0001 C CNN
F 3 "~" H 5930 3830 50  0001 C CNN
	1    5930 3830
	1    0    0    -1  
$EndComp
$Comp
L Device:R R4
U 1 1
P 6080 3830
F 0 "R4" H 6150 3876 50  0000 L CNN
F 1 "10K" H 6150 3785 50  0000 L CNN
F 2 "Resistor_SMD:R_0603_1608Metric" V 6010 3830 50  0001 C CNN
F 3 "~" H 6080 3830 50  0001 C CNN
	1    6080 3830
	1    0    0    -1  
$EndComp
Wire Wire Line
	5930 3480 5930 3590
Wire Wire Line
	6080 3680 6080 3590
Wire Wire Line
	6080 3590 5930 3590
Connection ~ 5930 3590
Wire Wire Line
	5930 3590 5930 3680
Text Label 6530 4800 2    50   ~ 0
MISO
Text Label 6530 4900 2    50   ~ 0
SCK
Text Label 6530 5000 2    50   ~ 0
CS_SD
Wire Wire Line
	5430 4100 5680 4100
Wire Wire Line
	5430 4700 5680 4700
Wire Wire Line
	5680 4100 5680 4700
Connection ~ 5680 4700
Wire Wire Line
	5430 4800 6530 4800
Wire Wire Line
	6530 4900 5430 4900
Wire Wire Line
	5430 5000 6530 5000
Wire Wire Line
	6530 5100 5430 5100
Wire Wire Line
	6530 5200 5430 5200
Wire Wire Line
	5430 5300 6530 5300
Wire Wire Line
	5430 4600 5930 4600
Text Label 6530 4600 2    50   ~ 0
SDA
Wire Wire Line
	5430 4300 6080 4300
Text Label 6530 4300 2    50   ~ 0
SCL
Wire Wire Line
	5430 4200 6530 4200
Wire Wire Line
	5930 3980 5930 4600
Connection ~ 5930 4600
Wire Wire Line
	5930 4600 6530 4600
Wire Wire Line
	6080 3980 6080 4300
Connection ~ 6080 4300
Wire Wire Line
	6080 4300 6530 4300
Wire Wire Line
	16500 7690 16500 7985
Text Label 16500 7690 3    50   ~ 0
Vin
Wire Wire Line
	15900 6785 15500 6785
Wire Wire Line
	15850 3685 15400 3685
Wire Wire Line
	15850 3985 15400 3985
Wire Wire Line
	16200 3510 16200 3185
Wire Wire Line
	16250 5910 16250 5660
Text Label 2600 9235 3    50   ~ 0
Vin
Wire Wire Line
	2600 9535 2600 9235
Wire Wire Line
	2400 9535 2600 9535
Wire Wire Line
	2600 9635 2600 9910
Wire Wire Line
	2400 9635 2600 9635
$Comp
L power:GND #NetPort01
U 1 1
P 2600 9910
F 0 "#NetPort01" H 2600 9910 50  0001 C CNN
F 1 "GND" H 2600 9910 50  0001 C CNN
F 2 "" H 2600 9910 50  0001 C CNN
F 3 "" H 2600 9910 50  0001 C CNN
	1    2600 9910
	1    0    0    -1  
$EndComp
$Comp
L Connector:Conn_01x02_Male J4
U 1 1
P 2200 9535
F 0 "J4" H 2308 9716 50  0000 C CNN
F 1 "Vin Aux" H 2308 9625 50  0000 C CNN
F 2 "Connector_PinHeader_2.54mm:PinHeader_1x02_P2.54mm_Horizontal" H 2200 9535 50  0001 C CNN
F 3 "~" H 2200 9535 50  0001 C CNN
	1    2200 9535
	1    0    0    -1  
$EndComp
Wire Wire Line
	1825 9535 1825 9310
Wire Wire Line
	1650 9535 1825 9535
Wire Wire Line
	1825 9635 1825 9910
Wire Wire Line
	1650 9635 1825 9635
$Comp
L Connector:Conn_01x02_Male J3
U 1 1
P 1450 9535
F 0 "J3" H 1558 9716 50  0000 C CNN
F 1 "5V Aux" H 1425 9610 50  0000 C CNN
F 2 "Connector_PinHeader_2.54mm:PinHeader_1x02_P2.54mm_Horizontal" H 1450 9535 50  0001 C CNN
F 3 "~" H 1450 9535 50  0001 C CNN
	1    1450 9535
	1    0    0    -1  
$EndComp
$Comp
L power:+5V #PWR01
U 1 1
P 1825 9310
F 0 "#PWR01" H 1825 9160 50  0001 C CNN
F 1 "+5V" H 1840 9483 50  0000 C CNN
F 2 "" H 1825 9310 50  0001 C CNN
F 3 "" H 1825 9310 50  0001 C CNN
	1    1825 9310
	1    0    0    -1  
$EndComp
$Comp
L power:GND #NetPort029
U 1 1
P 1825 9910
F 0 "#NetPort029" H 1825 9910 50  0001 C CNN
F 1 "GND" H 1825 9910 50  0001 C CNN
F 2 "" H 1825 9910 50  0001 C CNN
F 3 "" H 1825 9910 50  0001 C CNN
	1    1825 9910
	1    0    0    -1  
$EndComp
Wire Wire Line
	5430 5500 6540 5500
Text Label 6540 5500 2    50   ~ 0
StepEn
Wire Wire Line
	5430 5600 6540 5600
Text Label 2480 4800 0    50   ~ 0
Y_Dir
Text Label 2480 4700 0    50   ~ 0
Y_Step
Text Label 2480 5200 0    50   ~ 0
JTAG_TMS
Text Label 2480 5300 0    50   ~ 0
JTAG_TDI
Text Label 13225 6850 2    50   ~ 0
NEO_PIXELS_JTAG_TCK
Text Label 13225 7050 2    50   ~ 0
PEN_DIR_JTAG_TDO
Text Label 13225 7150 2    50   ~ 0
JTAG_TDI
Text Label 13225 6950 2    50   ~ 0
JTAG_TMS
$Comp
L Connector:Conn_ARM_JTAG_SWD_10 J1
U 1 1
P 11850 6950
F 0 "J1" H 12675 6550 50  0000 R CNN
F 1 "ARM JTAG 10pin" H 12975 6425 50  0000 R CNN
F 2 "Connector_PinSocket_2.54mm:PinSocket_2x05_P2.54mm_Vertical" H 11850 6950 50  0001 C CNN
F 3 "http://infocenter.arm.com/help/topic/com.arm.doc.ddi0314h/DDI0314H_coresight_components_trm.pdf" V 11500 5700 50  0001 C CNN
	1    11850 6950
	1    0    0    -1  
$EndComp
Wire Wire Line
	12070 5255 12070 5180
Wire Wire Line
	12070 5455 12070 5535
Wire Wire Line
	12070 6045 12070 5910
Wire Wire Line
	12350 6850 13225 6850
Wire Wire Line
	12350 6950 13225 6950
Wire Wire Line
	12350 7050 13225 7050
Wire Wire Line
	12350 7150 13225 7150
Wire Wire Line
	11850 7650 11850 7550
$Comp
L power:GND #NetPort0101
U 1 1
P 10675 7725
F 0 "#NetPort0101" H 10675 7725 50  0001 C CNN
F 1 "GND" H 10675 7725 50  0001 C CNN
F 2 "" H 10675 7725 50  0001 C CNN
F 3 "" H 10675 7725 50  0001 C CNN
	1    10675 7725
	1    0    0    -1  
$EndComp
Wire Wire Line
	10675 7310 10675 7725
Text Label 12820 5355 2    50   ~ 0
NEO_PIXELS_JTAG_TCK
Text Label 12820 5810 2    50   ~ 0
PEN_DIR_JTAG_TDO
$Comp
L power:GND #NetPort0102
U 1 1
P 12070 6045
F 0 "#NetPort0102" H 12070 6045 50  0001 C CNN
F 1 "GND" H 12070 6045 50  0001 C CNN
F 2 "" H 12070 6045 50  0001 C CNN
F 3 "" H 12070 6045 50  0001 C CNN
	1    12070 6045
	1    0    0    -1  
$EndComp
$Comp
L custom:Micro_SD_Card_TF-01A J8
U 1 1
P 11550 9660
F 0 "J8" H 12380 9656 50  0000 L CNN
F 1 "Micro_SD_Card_TF-01A" H 12380 9565 50  0000 L CNN
F 2 "custom:HK-TF01A" H 12700 9960 50  0001 C CNN
F 3 "http://katalog.we-online.de/em/datasheet/693072010801.pdf" H 11550 9660 50  0001 C CNN
	1    11550 9660
	1    0    0    -1  
$EndComp
$Comp
L power:GND #PWR0101
U 1 1
P 12000 10460
F 0 "#PWR0101" H 12000 10210 50  0001 C CNN
F 1 "GND" H 12005 10287 50  0000 C CNN
F 2 "" H 12000 10460 50  0001 C CNN
F 3 "" H 12000 10460 50  0001 C CNN
	1    12000 10460
	1    0    0    -1  
$EndComp
$Comp
L power:GND #PWR0102
U 1 1
P 11150 10460
F 0 "#PWR0102" H 11150 10210 50  0001 C CNN
F 1 "GND" H 11155 10287 50  0000 C CNN
F 2 "" H 11150 10460 50  0001 C CNN
F 3 "" H 11150 10460 50  0001 C CNN
	1    11150 10460
	1    0    0    -1  
$EndComp
$Comp
L power:GND #PWR0103
U 1 1
P 11150 8960
F 0 "#PWR0103" H 11150 8710 50  0001 C CNN
F 1 "GND" H 11155 8787 50  0000 C CNN
F 2 "" H 11150 8960 50  0001 C CNN
F 3 "" H 11150 8960 50  0001 C CNN
	1    11150 8960
	-1   0    0    1   
$EndComp
$Comp
L power:GND #PWR0104
U 1 1
P 12000 8960
F 0 "#PWR0104" H 12000 8710 50  0001 C CNN
F 1 "GND" H 12005 8787 50  0000 C CNN
F 2 "" H 12000 8960 50  0001 C CNN
F 3 "" H 12000 8960 50  0001 C CNN
	1    12000 8960
	-1   0    0    1   
$EndComp
$EndSCHEMATC
